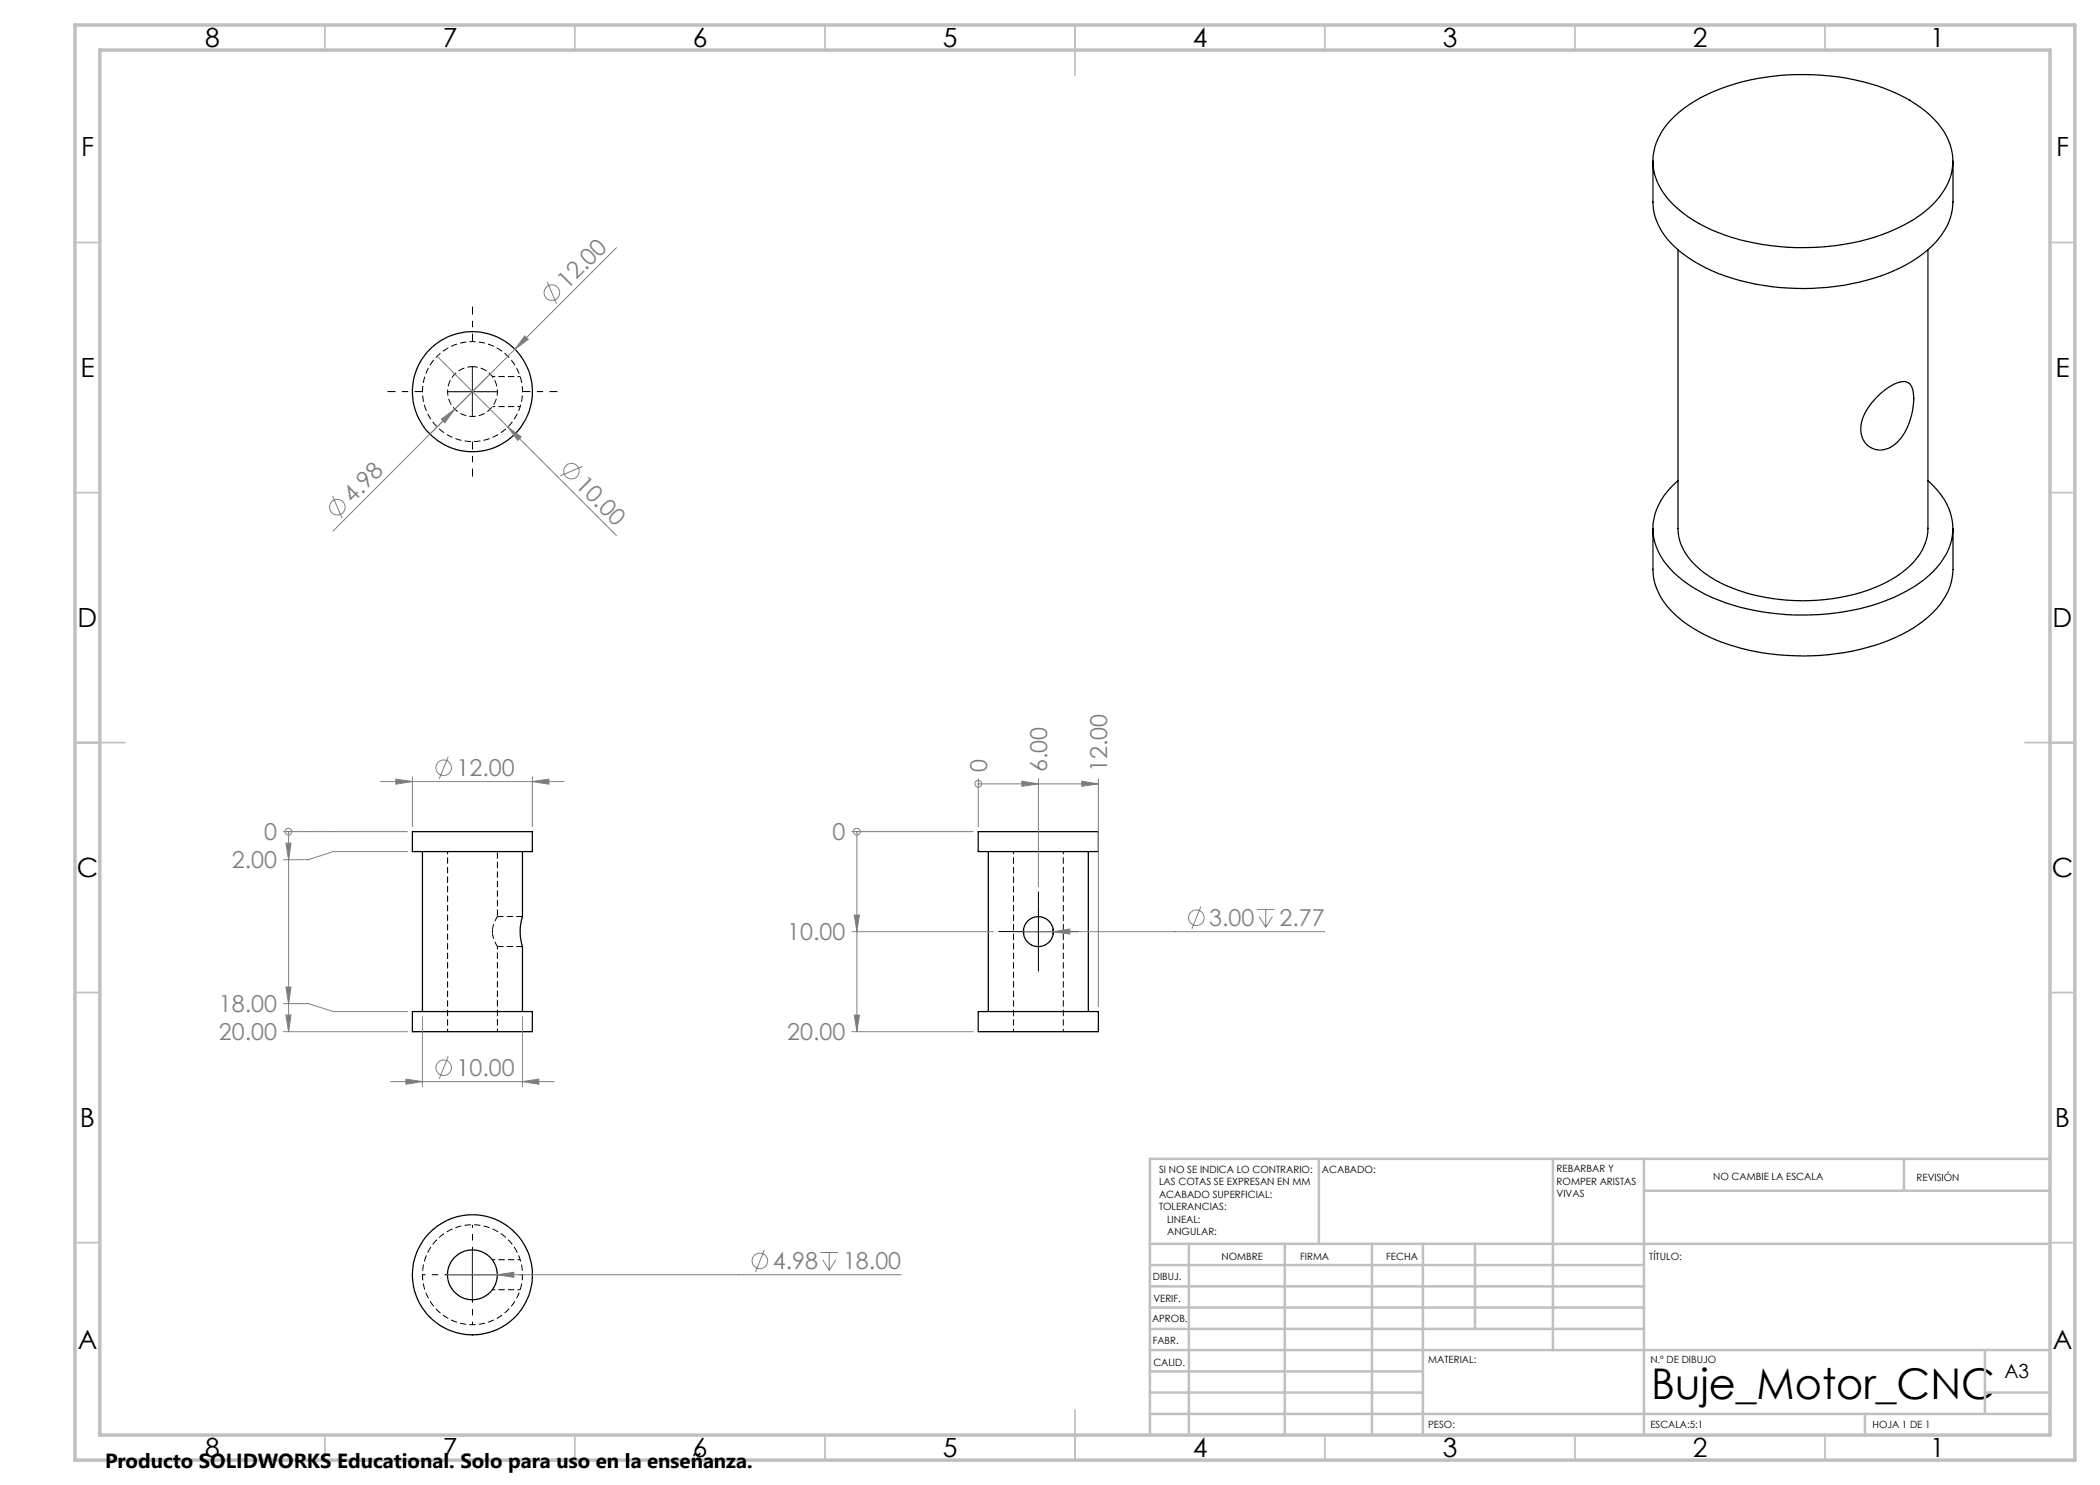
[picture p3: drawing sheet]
<svg xmlns="http://www.w3.org/2000/svg" width="420mm" height="297mm" viewBox="0 0 420 297" stroke-linecap="round" stroke-linejoin="round" font-family="sans-serif">
<g fill="none" stroke="#000" stroke-width=".25">
<path d="M330.6 32.2v8.2a12.8 12.8 0 0 0 5.1 9.7 34 34 0 0 0 17 7 47.6 47.6 0 0 0 27.6-3.7 20 20 0 0 0 9.3-8.7 11.2 11.2 0 0 0 1-4.3v-8.2M335.1 23.1a34.1 34.1 0 0 1 18-7.7 46.7 46.7 0 0 1 27.5 3.9 19 19 0 0 1 9.1 8.8 10.9 10.9 0 0 1-2.4 12 29.5 29.5 0 0 1-15.3 8.2 49.1 49.1 0 0 1-29.6-2.3 22.4 22.4 0 0 1-10.3-8.3 10.8 10.8 0 0 1 1.4-12.9zM335.6 49.9v55.8a10.9 10.9 0 0 0 4.4 8.2 31.4 31.4 0 0 0 17.6 6.1 36.9 36.9 0 0 0 21.7-4.7 13 13 0 0 0 6.3-8.7v-56.7M375.2 79.6a9.2 9.2 0 0 1 5.8-3.3 1.91 1.91 0 0 1 1.6 1.8 13 13 0 0 1-3.1 10.3 4.1 4.1 0 0 1-7-.7 6.5 6.5 0 0 1 1.1-6.1zM335.6 96.1a12.6 12.6 0 0 0-5 10.4 13.6 13.6 0 0 0 6.1 9.7 37.3 37.3 0 0 0 19.2 6.6 46.4 46.4 0 0 0 24.4-4.1 18.2 18.2 0 0 0 9.7-9.6 11.3 11.3 0 0 0-3.3-11.9l-1.1-1.1M330.6 105.7v8.2a12.8 12.8 0 0 0 5.1 9.7 35.5 35.5 0 0 0 18.6 7.2 46.1 46.1 0 0 0 27.2-4.5 18 18 0 0 0 8.5-9l.5-1.9 .1-1.5v-8.2M82.5 166.3h24v4h-24zM84.5 170.3v32M104.5 170.3v13a10 10 0 0 0 0 6v13M195.7 166.3h24v4h-24zM197.7 170.3v32M217.7 170.3v32"/>
<path d="M204.7 185.9v.9M210.6 185.9v.9M82.5 202.3h24v4h-24zM195.7 202.3h24v4h-24z"/>
<circle cx="94.5" cy="78.3" r="12"/>
<circle cx="207.7" cy="186.3" r="3"/>
<circle cx="94.5" cy="255" r="5"/>
<circle cx="94.5" cy="255" r="12"/>
</g>
<path d="M94.5 73.3a5 5 0 0 1 4.4 7.4 5 5 0 0 1-8.6 .3 5 5 0 0 1 3.8-7.6l.4-.1M98.5 186.8l.3 1.3 .7 1.2M99.5 183.3l-.7 1.3-.3 1.3" fill="none" stroke="#000" stroke-width=".2" stroke-dasharray="1.3 .6" stroke-dashoffset=".2" stroke-linecap="butt"/>
<path d="M98.5 185.9v.9" fill="none" stroke="#000" stroke-width=".2" stroke-dasharray="1.3 .6" stroke-dashoffset=".4" stroke-linecap="butt"/>
<path d="M99.5 183.3v-13" fill="none" stroke="#000" stroke-width=".2" stroke-dasharray="1.3 .6" stroke-dashoffset="-.2" stroke-linecap="butt"/>
<path d="M94.5 68.3a10 10 0 0 1 8.8 14.8 10 10 0 0 1-17.3 .6 10 10 0 0 1 7.9-15.4h.6M104 75.3h-5.5M98.5 81.3h5.5M89.5 170.3v36M202.7 170.3v36M99.5 206.3v-17M212.7 206.3v-36M98.5 257.9h5.5M104 251.9h-5.5M94.5 264.9a10 10 0 0 0 8.8-14.8 10 10 0 0 0-17.3-.5 10 10 0 0 0 7.9 15.3h.6" fill="none" stroke="#000" stroke-width=".2" stroke-dasharray="1.3 .6" stroke-dashoffset=".7" stroke-linecap="butt"/>
<path d="M98.5 75.3v.1M99.5 189.3h5M104.5 183.3h-5M98.5 251.9v.1" fill="none" stroke="#000" stroke-width=".2" stroke-dasharray="1.3 .6" stroke-linecap="butt"/>
<g fill="none" stroke="#808080" stroke-width=".2">
<path d="M109.4 56.3l1.9 4.4M123.3 49.5l-56.7 56.7M87.4 71.3l14.2 14.1M98 74.8l-7.1 7M105 67.2l.7 .7-2.7 1.9zM66.5 99.2l1.9 4.4M88.3 83.8l2.6-2-1.9 2.8zM101.6 85.4l2.6 2-.7 .7zM101.6 85.4l21.7 21.7M116.5 93.3l-4.4 1.9M76.1 156.3h36.7M79.2 155.8l3.3 .5-3.3 .5z"/>
<path d="M82.5 155.3v10M89.6 151.3l-1.8 4.5M106.5 156.3l3.3-.5v1zM106.5 155.3v10M195.7 156.8h.1M195.7 155.7v9.6M195.7 156.8h24M204.4 156.2l3.3 .6-3.3 .5zM207.7 155.7v21.6M216.4 156.2l3.3 .6-3.3 .5zM219.7 155.7v45.6M56.7 166.3h24.8"/>
<path d="M57.2 168.6h1l-.5 3.3zM57.7 166.3h.1M57.7 166.3v40M81.5 170.3h-14.8l-5 1.6h-5M170.4 166.3h24.3M171.4 166.3h.1M171.4 166.3v40M57.2 197.4h1l-.5 3.3zM170.4 186.3h28.3M170.9 183h1l-.5 3.3zM204.7 186.3h60.2M210.7 186.3l3.3-.5v1z"/>
<path d="M240.2 181.3l-1.8 4.5M251.4 181.9h3.5M251.8 183.3l1.4 2.2M253.2 181.9v3.6M254.5 183.3l-1.3 2.2M56.7 200.7h5l5 1.6h14.8M56.7 206.3h24.8M57.2 203h1l-.5 3.3zM78.1 216.3h32.7M81.2 215.8l3.3 .5-3.3 .5zM84.5 203.3v14M89.6 211.3l-1.8 4.5"/>
<path d="M104.5 216.3l3.3-.5v1zM104.5 203.3v14M170.4 206.3h24.3M170.9 203h1l-.5 3.3zM89.5 254.9h90.7M99.4 254.9l3.4-.4v1zM152.9 250l-1.8 4.4M164.1 250.5h3.5M164.5 252l1.3 2.1M165.8 250.5v3.6M167.2 252l-1.4 2.1"/>
<circle cx="110.4" cy="58.5" r="1.56"/>
<circle cx="114.3" cy="94.2" r="1.56"/>
<circle cx="67.5" cy="101.4" r="1.57"/>
<circle cx="88.7" cy="153.6" r="1.55"/>
<circle cx="195.7" cy="156.8" r=".68"/>
<circle cx="57.7" cy="166.3" r=".69"/>
<circle cx="171.4" cy="166.3" r=".69"/>
<circle cx="239.3" cy="183.5" r="1.55"/>
<circle cx="88.7" cy="213.5" r="1.56"/>
<circle cx="152" cy="252.2" r="1.55"/>
</g>
<path d="M202.7 186.3h-3M207.7 181.3v-3M207.7 191.3v3M212.7 186.3h3" fill="none" stroke="#000" stroke-width=".2" stroke-dasharray="15.2 1.3 1.3 1.3" stroke-linecap="butt"/>
<path d="M89.5 254.9h-5M94.5 249.9v-4.9M94.5 259.9v5M99.5 254.9h5" fill="none" stroke="#000" stroke-width=".2" stroke-dasharray="15.2 1.3 1.3 1.3" stroke-dashoffset="14.7" stroke-linecap="butt"/>
<path d="M84.5 78.3h-7M94.5 68.3v-7M104.5 78.3h7M94.5 88.3v7" fill="none" stroke="#000" stroke-width=".2" stroke-dasharray="15.2 1.3 1.3 1.3" stroke-dashoffset="13.6" stroke-linecap="butt"/>
<path d="M89.5 78.3h10M94.5 73.3v10M202.7 186.3h10M207.7 181.3v10M89.5 254.9h10M94.5 250v10" fill="none" stroke="#000" stroke-width=".2"/>
<g fill="none" stroke="#c0c0c0" stroke-width=".35">
<path d="M65 5v5M115 5v5M165 5v5M215 5v10M265 5v5M315 5v5M365 5v5M15 48.5h5M410 48.5h5M15 98.5h5M410 98.5h5M15 148.5h10"/>
<path d="M405 148.5h10M15 198.5h5M410 198.5h5M15 248.5h5M410 248.5h5M65 287v5M115 287v5M165 287v5M215 282v10M265 287v5M315 287v5M365 287v5"/>
</g>
<g fill="none" stroke="#c0c0c0" stroke-width=".5">
<path d="M263.8 231.8v17M310.6 231.8v38.2M328.8 231.8v55.2M328.8 238.2h81.2M380.8 231.8v6.4M410 231.8h-180v55.2M230 248.8h180M230 257.3h98.8M230 253h98.8M237.8 248.8v38.2M257 248.8v38.2M274.4 248.8v38.2"/>
<path d="M284.6 248.8v38.2M295 248.8v17M230 265.8h98.8M230 261.5h98.8M230 278.5h54.6M230 274.3h54.6M230 270h180M397 278.5h13M397 270v12.8M230 282.8h180M373 282.8v4.2"/>
</g>
<path d="M15 5h400v287h-400zM20 10h390v277h-390z" fill="none" stroke="#c0c0c0" stroke-width=".7"/>
<g fill="#808080">
<path d="M105 67.2l.7 .7-2.7 1.9z"/>
<path d="M88.3 83.8l2.6-2-1.9 2.8z"/>
<path d="M101.6 85.4l2.6 2-.7 .7z"/>
<path d="M81.2 215.8l3.3 .5-3.3 .5zM104.5 216.3l3.3-.5v1zM79.2 155.8l3.3 .5-3.3 .5zM106.5 156.3l3.3-.5v1zM210.7 186.3l3.3 .5v-1zM99.4 254.9l3.4 .6v-1z"/>
<path d="M57.2 168.6h1l-.5 3.3zM57.2 197.4h1l-.5 3.3zM57.2 203h1l-.5 3.3zM170.9 183h1l-.5 3.3zM170.9 203h1l-.5 3.3z"/>
<path d="M204.4 156.2l3.3 .6-3.3 .5zM216.4 156.2l3.3 .6-3.3 .5z"/>
</g>
<text font-size="8.5" x="330.2" y="279.7">Buje_Motor_CNC</text>
<g font-size="5.3">
<text x="41" y="9.5">8</text>
<text x="88.5" y="9.5">7</text>
<text x="138.5" y="9.5">6</text>
<text x="188.5" y="9.5">5</text>
<text x="238.5" y="9.5">4</text>
<text x="288.5" y="9.5">3</text>
<text x="338.5" y="9.5">2</text>
<text x="386" y="9.5">1</text>
<text x="16.2" y="31.2">F</text>
<text x="411.2" y="31.2">F</text>
<text x="16.1" y="75.5">E</text>
<text x="411.1" y="75.5">E</text>
<text x="15.5" y="125.5">D</text>
<text x="410.5" y="125.5">D</text>
<text x="15.4" y="175.5">C</text>
<text x="410.4" y="175.5">C</text>
<text x="16" y="225.5">B</text>
<text x="411" y="225.5">B</text>
<text x="15.5" y="269.7">A</text>
<text x="410.5" y="269.7">A</text>
<text x="41" y="291.5">8</text>
<text x="88.5" y="291.5">7</text>
<text x="138.5" y="291.5">6</text>
<text x="188.5" y="291.5">5</text>
<text x="238.5" y="291.5">4</text>
<text x="288.5" y="291.5">3</text>
<text x="338.5" y="291.5">2</text>
<text x="386" y="291.5">1</text>
</g>
<g font-size="4.7" fill="#808080">
<text x="113.4" y="57.9" transform="rotate(-45 113.4 57.9)">12.00</text>
<text x="70.5" y="100.8" transform="rotate(-45 70.5 100.8)">4.98</text>
<text x="114.9" y="97.2" transform="rotate(45 114.9 97.2)">10.00</text>
<text x="91.3" y="155.2">12.00</text>
<text x="197.4" y="154.4" transform="rotate(-90 197.4 154.4)">0</text>
<text x="209.4" y="154.4" transform="rotate(-90 209.4 154.4)">6.00</text>
<text x="221.4" y="154.4" transform="rotate(-90 221.4 154.4)">12.00</text>
<text x="46.4" y="173.7">2.00</text>
<text x="52.8" y="168.1">0</text>
<text x="166.5" y="168.1">0</text>
<text x="241.9" y="185.2">3.00</text>
<text x="255.9" y="185.2">2.77</text>
<text x="157.4" y="188.1">10.00</text>
<text x="43.8" y="202.5">18.00</text>
<text x="43.8" y="208.1">20.00</text>
<text x="157.4" y="208.1">20.00</text>
<text x="91.3" y="215.2">10.00</text>
<text x="154.6" y="253.9">4.98</text>
<text x="168.6" y="253.9">18.00</text>
</g>
<text font-size="4.1" x="21" y="293.7">Producto SOLIDWORKS Educational. Solo para uso en la enseñanza.</text>
<text font-size="3.9" x="400.9" y="275.5">A3</text>
<g font-size="2">
<text x="231.8" y="234.6">SI NO SE INDICA LO CONTRARIO:</text>
<text x="231.8" y="237.1">LAS COTAS SE EXPRESAN EN MM</text>
<text x="231.8" y="239.6">ACABADO SUPERFICIAL:</text>
<text x="264.4" y="234.6">ACABADO:</text>
<text x="311.3" y="234.5">REBARBAR Y</text>
<text x="311.3" y="237">ROMPER ARISTAS</text>
<text x="311.3" y="239.5">VIVAS</text>
<text x="342.6" y="236">NO CAMBIE LA ESCALA</text>
<text x="383.3" y="236.2">REVISIÓN</text>
<text x="231.8" y="242.1">TOLERANCIAS:</text>
<text x="233.4" y="244.6">LINEAL:</text>
<text x="233.4" y="247.1">ANGULAR:</text>
<text x="244.3" y="252">NOMBRE</text>
<text x="260" y="251.9">FIRMA</text>
<text x="277.2" y="251.9">FECHA</text>
<text x="329.9" y="251.9">TÍTULO:</text>
<text x="230.6" y="256.1">DIBUJ.</text>
<text x="230.7" y="260.3">VERIF.</text>
<text x="230.4" y="264.4">APROB.</text>
<text x="230.5" y="268.8">FABR.</text>
<text x="230.7" y="273.1">CALID.</text>
<text x="285.6" y="272.5">MATERIAL:</text>
<text x="330.1" y="272.5">N.º DE DIBUJO</text>
<text x="285.6" y="285.5">PESO:</text>
<text x="330.1" y="285.6">ESCALA:5:1</text>
<text x="374.5" y="285.6">HOJA 1 DE 1</text>
</g>
</svg>
